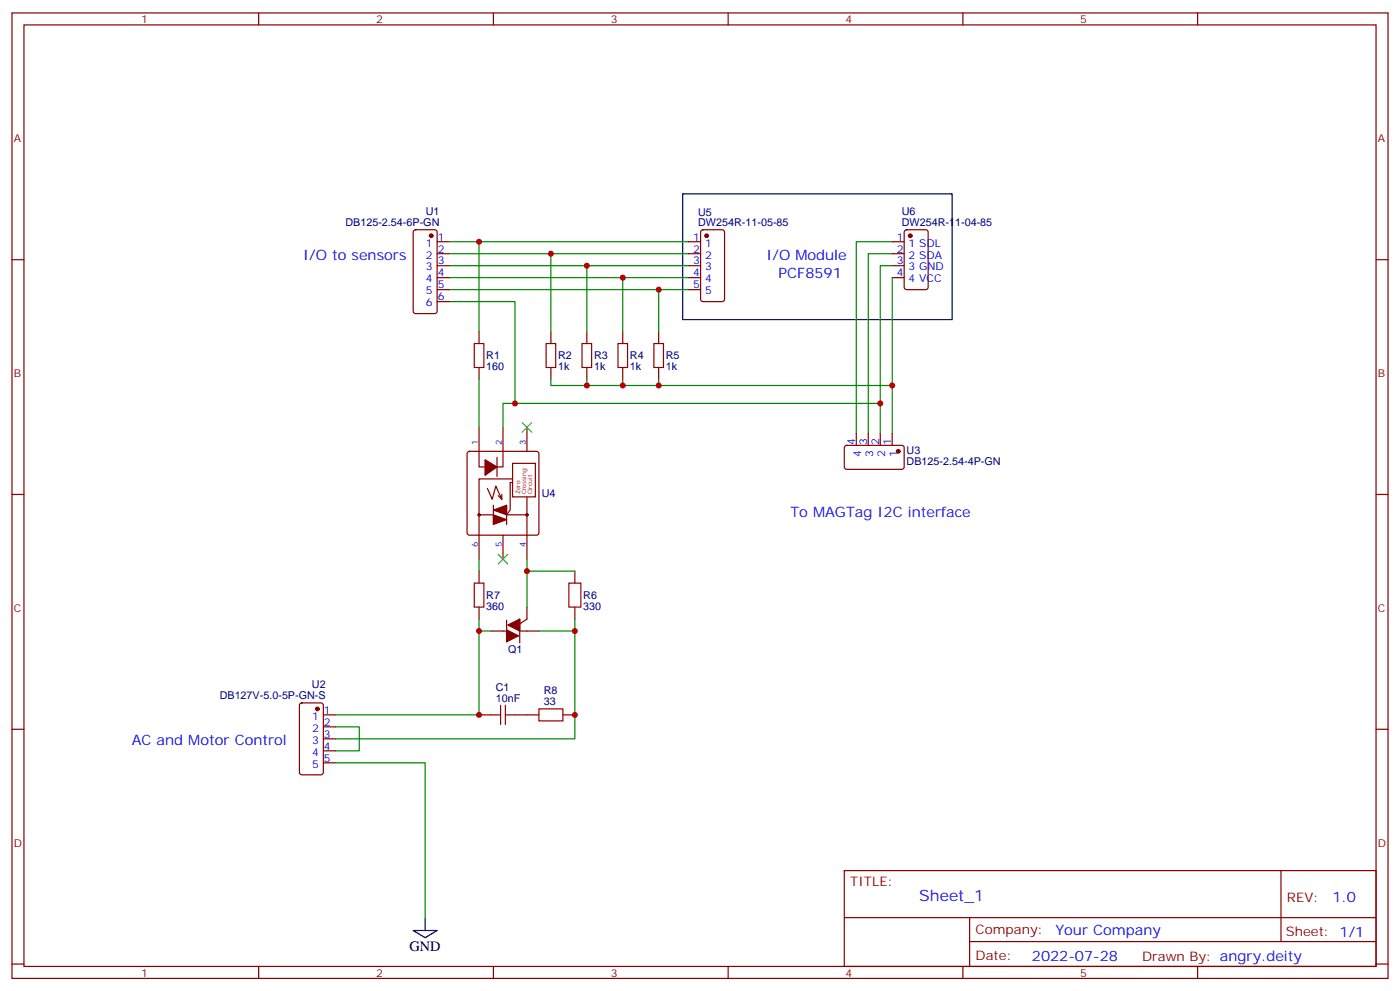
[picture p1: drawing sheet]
<svg xmlns="http://www.w3.org/2000/svg" width="412mm" height="292mm" viewBox="0 0 412 292" stroke-linecap="round" stroke-linejoin="round" font-family="sans-serif">
<g fill="none" stroke="#870000" stroke-width=".35">
<path d="M3.5 3.8h405.4v284.3h-405.4zM7.1 7.3h398.2v277.3h-398.2zM76.2 3.8v3.5M145.3 3.8v3.5M214.5 3.8v3.5M283.6 3.8v3.5M352.8 3.8v3.5M3.5 76.5h3.6M121.9 67.9l.5-.2h5.7l.6 .4 .1 23.6-.5 .6-5.9 .1-.6-.5-.1-23.5zM128.8 71.2h3.5M128.8 74.7h3.5M128.8 78.2h3.5"/>
<path d="M202.8 71.2h3.6M202.8 74.7h3.6M202.8 78.2h3.6M206.6 67.9l.5-.2h5.6l.7 .4v20l-.4 .7h-5.9l-.7-.4v-20zM262.8 71.2h3.5M262.8 74.7h3.5M262.8 78.2h3.5M266.6 67.9l.5-.2h5.6l.6 .4 .1 16.5-.5 .6-5.8 .1-.7-.5-.1-16.4zM405.3 76.5h3.6M128.8 81.8h3.5M128.8 85.3h3.5M128.8 88.8h3.5"/>
<path d="M141.1 97.6v3.6M162.3 97.6v3.6M172.9 97.6v3.6M183.4 97.6v3.6M194 97.6v3.6M202.8 81.8h3.6M202.8 85.3h3.6M262.8 81.8h3.5M141.1 108.2v3.6M162.3 108.2v3.6M172.9 108.2v3.6M183.4 108.2v3.6"/>
<path d="M194 108.2v3.6M137.8 133.1l.5-.2h19.7l.5 .2 .2 .5v23.3l-.2 .5-.5 .2h-19.7l-.5-.2-.2-.5v-23.3zM141.1 125.9v11.6h7.1v-11.6M146.4 134.7v5.6M151 136.5h6.7v9.8h-6.7zM155.2 125.9v7M248.9 131.4l.5-.2h16.5l.4 .7v5.9l-.7 .4h-16.5l-.4-.7v-5.6zM252.2 127.6v3.6M255.8 127.6v3.6M259.3 127.6v3.6M262.8 127.6v3.6M3.5 145.6h3.6"/>
<path d="M143.6 143.9l1.4 3.1 1-3.8 1.8 3.8M145.3 151.6h-4.2v13.1M145.3 148.8v5.6M146.8 146l1 1M147.8 145.6v1.4M148.2 157.6v7.1M149.2 148.8v5.6M151 142.1h-.7v8.1l-1.1 1.4h6v13.1M151 141h-9.9v10.6M155.2 146.3v5.3M405.3 145.6h3.6M141.1 168.2v3.5"/>
<path d="M141.1 178.8v3.5M155.2 178.8v3.5l-2.1 1.4M169.3 168.2v3.5M169.3 178.8v3.5M144.6 185.8h4.6M149.2 182.7v6.3M153.1 185.8h5.6M153.1 182.3v7.1M3.5 214.8h3.6M88.4 207.2l.5-.2h5.6l.7 .4v20.1l-.4 .6-5.9 .1-.7-.5v-20zM95.2 210.5h3.6M95.2 214.1h3.6"/>
<path d="M95.2 217.6h3.6M141.1 210.5h3.5M151.7 210.5h7M165.8 210.5h3.5M405.3 214.8h3.6M95.2 221.1h3.6M95.2 224.6h3.6M248.7 256.4h156.6v28.2h-156.6zM377.3 256.4v20.9M248.7 270.2h156.5M285.6 277.3h119.6M285.6 270.2v14.2"/>
<path d="M3.5 283.9h3.6M76.2 284.6v3.5M145.3 284.6v3.5M214.5 284.6v3.5M283.6 284.6v3.5M352.8 284.6v3.5M405.3 283.9h3.6"/>
</g>
<path d="M139.7 101.2h2.8v7h-2.8zM160.9 101.2h2.8v7h-2.8zM171.4 101.2h2.9v7h-2.9zM182 101.2h2.9v7h-2.9zM192.6 101.2h2.8v7h-2.8zM139.7 171.7h2.8v7.1h-2.8zM167.6 171.7h3.5v7.1h-3.5zM144.6 210.5h2.9M147.5 207.7v5.7M148.9 207.7v5.7M148.9 210.5h2.8M158.7 208.8h7.1v3.5h-7.1z" fill="none" stroke="#a10000" stroke-width=".35"/>
<path d="M201.1 57.1h79.4v37h-79.4zM121.7 274h7.1l-3.6 2.2zM125.2 270.5v3.5" fill="none" stroke="#000" stroke-width=".35"/>
<g fill="none" stroke="#008700" stroke-width=".35">
<path d="M132.3 74.7h30M132.3 78.2h40.6M132.3 71.2h70.5M141.1 71.2v26.4M202.8 78.2h-29.9v19.4M202.8 74.7h-40.5v22.9M262.8 78.2h-3.5v49.4M262.8 74.7h-7v52.9M262.8 71.2h-10.6v56.4M132.3 88.8h19.4v30h107.6M132.3 81.8h51.1M132.3 85.3h61.7"/>
<path d="M202.8 85.3h-8.8v12.3M202.8 81.8h-19.4v15.8M262.8 81.8v45.8M141.1 111.8v14.1M151.7 118.8h-3.5v7.1M162.3 111.8v1.7h100.5M172.9 111.8v1.7M183.4 111.8v1.7M194 111.8v1.7M141.1 164.7v3.5M155.2 164.7v14.1M155.2 168.2h14.1"/>
<path d="M141.1 182.3v3.5h3.5M141.1 185.8v24.7h-42.3M169.3 182.3v3.5h-10.6M169.3 185.8v31.8h-70.5M98.8 214.1h7v7h-7M98.8 224.6h26.4v45.9"/>
</g>
<g fill="#870000" stroke="#870000" stroke-width=".35">
<path d="M142.9 135.4l3.5 2.1-3.5 2.5z"/>
<path d="M145.3 150.2l3.9-1.4v2.8z"/>
<path d="M145.3 151.6l3.9 1.4-3.9 1.4z"/>
<path d="M149.6 184.1l3.5-1.8v3.5z"/>
<path d="M149.2 185.5l3.6 1.8-3.6 1.7z"/>
<circle cx="155.2" cy="151.6" r=".35"/>
<circle cx="141.1" cy="151.6" r=".35"/>
<circle cx="127" cy="69.4" r=".53"/>
<circle cx="208.1" cy="69.4" r=".53"/>
<circle cx="268.1" cy="69.4" r=".53"/>
<circle cx="93.5" cy="208.8" r=".53"/>
<circle cx="264.6" cy="132.9" r=".53"/>
</g>
<path d="M153.8 124.5l2.8 2.8M156.6 124.5l-2.8 2.8M146.8 163.3l2.8 2.8M149.6 163.3l-2.8 2.8" fill="none" stroke="#3c3" stroke-width=".35"/>
<g fill="#c00">
<circle cx="262.8" cy="113.5" r=".88"/>
<circle cx="172.9" cy="113.5" r=".88"/>
<circle cx="183.4" cy="113.5" r=".88"/>
<circle cx="194" cy="113.5" r=".88"/>
<circle cx="162.3" cy="74.7" r=".88"/>
<circle cx="172.9" cy="78.2" r=".88"/>
<circle cx="183.4" cy="81.8" r=".88"/>
<circle cx="194" cy="85.3" r=".88"/>
<circle cx="259.3" cy="118.8" r=".88"/>
<circle cx="155.2" cy="168.2" r=".88"/>
<circle cx="151.7" cy="118.8" r=".88"/>
<circle cx="141.1" cy="71.2" r=".88"/>
<circle cx="141.1" cy="185.8" r=".88"/>
<circle cx="141.1" cy="210.5" r=".88"/>
<circle cx="169.3" cy="185.8" r=".88"/>
<circle cx="169.3" cy="210.5" r=".88"/>
</g>
<text font-size="4.6" fill="#00f" x="270.8" y="265.4">Sheet_1</text>
<g font-size="4.2" fill="#00f">
<text x="89.3" y="76.5">I/O to sensors</text>
<text x="225.8" y="76.5">I/O Module</text>
<text x="229.3" y="81.8">PCF8591</text>
<text x="232.8" y="152.3">To MAGTag I2C interface</text>
<text x="38.8" y="219.4">AC and Motor Control</text>
<text x="392.5" y="265.7">1.0</text>
<text x="310.9" y="275.2">Your Company</text>
<text x="304" y="283">2022-07-28</text>
</g>
<text font-size="4.2" x="120.6" y="280.1">GND</text>
<g font-size="3.9" fill="#800">
<text x="250.5" y="261">TITLE:</text>
<text x="379.1" y="265.7">REV:</text>
<text x="287.4" y="275.2">Company:</text>
<text x="378.7" y="275.8">Sheet: 1/1</text>
<text x="287.4" y="282.9">Date:</text>
<text x="336.4" y="282.9">Drawn By: angry.deity</text>
</g>
<g font-size="3.2" fill="#800">
<text x="41.6" y="6.8">1</text>
<text x="110.8" y="6.8">2</text>
<text x="179.9" y="6.8">3</text>
<text x="249.1" y="6.8">4</text>
<text x="318.2" y="6.8">5</text>
<text x="4.1" y="41.9">A</text>
<text x="405.9" y="41.9">A</text>
<text x="4.1" y="111.1">B</text>
<text x="405.9" y="111.1">B</text>
<text x="4.1" y="180.2">C</text>
<text x="405.9" y="180.2">C</text>
<text x="4.1" y="249.3">D</text>
<text x="405.9" y="249.3">D</text>
<text x="41.6" y="287.6">1</text>
<text x="110.8" y="287.6">2</text>
<text x="179.9" y="287.6">3</text>
<text x="249.1" y="287.6">4</text>
<text x="318.2" y="287.6">5</text>
</g>
<g font-size="3.2" fill="#000080">
<text x="125.4" y="63.4">U1</text>
<text x="205.7" y="63.5">U5</text>
<text x="265.7" y="63.3">U6</text>
<text x="101.8" y="66.6">DB125-2.54-6P-GN</text>
<text x="205.7" y="66.5">DW254R-11-05-85</text>
<text x="265.7" y="66.4">DW254R-11-04-85</text>
<text x="143.2" y="105.8">R1</text>
<text x="164.4" y="105.9">R2</text>
<text x="175" y="105.9">R3</text>
<text x="185.6" y="105.9">R4</text>
<text x="196.1" y="105.9">R5</text>
<text x="143.2" y="109.1">160</text>
<text x="164.4" y="109">1k</text>
<text x="175" y="109">1k</text>
<text x="185.6" y="109">1k</text>
<text x="196.1" y="109">1k</text>
<text x="267.1" y="136.8">DB125-2.54-4P-GN</text>
<text x="267.1" y="133.6">U3</text>
<text x="159.6" y="146.4">U4</text>
<text x="143.2" y="179.6">360</text>
<text x="143.2" y="176.4">R7</text>
<text x="171.8" y="179.6">330</text>
<text x="171.8" y="176.4">R6</text>
<text x="149.7" y="192.4">Q1</text>
<text x="91.9" y="202.6">U2</text>
<text x="146.1" y="203.4">C1</text>
<text x="64.7" y="205.8">DB127V-5.0-5P-GN-S</text>
<text x="146.1" y="206.7">10nF</text>
<text x="160.2" y="207.7">33</text>
<text x="160.2" y="204.5">R8</text>
</g>
<g font-size="3.2" fill="#00f">
<text x="128.9" y="70.8">1</text>
<text x="204.2" y="70.8">1</text>
<text x="264.2" y="70.8">1</text>
<text x="125.4" y="72.6">1</text>
<text x="125.4" y="76.1">2</text>
<text x="128.9" y="74.4">2</text>
<text x="128.9" y="77.9">3</text>
<text x="204.2" y="74.4">2</text>
<text x="204.2" y="77.9">3</text>
<text x="207.7" y="72.6">1</text>
<text x="207.7" y="76.1">2</text>
<text x="264.2" y="74.4">2</text>
<text x="264.2" y="77.9">3</text>
<text x="267.7" y="72.6">1 SDL</text>
<text x="267.7" y="76.1">2 SDA</text>
<text x="125.4" y="79.7">3</text>
<text x="125.4" y="83.2">4</text>
<text x="128.9" y="81.4">4</text>
<text x="204.2" y="81.4">4</text>
<text x="207.7" y="79.7">3</text>
<text x="207.7" y="83.2">4</text>
<text x="264.2" y="81.4">4</text>
<text x="267.7" y="79.7">3 GND</text>
<text x="267.7" y="83.2">4 VCC</text>
<text x="125.4" y="86.7">5</text>
<text x="128.9" y="84.9">5</text>
<text x="128.9" y="88.5">6</text>
<text x="204.2" y="84.9">5</text>
<text x="207.7" y="86.7">5</text>
<text x="125.4" y="90.2">6</text>
<text x="251.9" y="131" transform="rotate(-90 251.9 131)">4</text>
<text x="255.4" y="131" transform="rotate(-90 255.4 131)">3</text>
<text x="258.9" y="131" transform="rotate(-90 258.9 131)">2</text>
<text x="262.5" y="131" transform="rotate(-90 262.5 131)">1</text>
<text x="253.6" y="134.5" transform="rotate(-90 253.6 134.5)">4</text>
<text x="257.2" y="134.5" transform="rotate(-90 257.2 134.5)">3</text>
<text x="260.7" y="134.5" transform="rotate(-90 260.7 134.5)">2</text>
<text x="264.2" y="134.5" transform="rotate(-90 264.2 134.5)">1</text>
<text x="91.9" y="211.9">1</text>
<text x="91.9" y="215.5">2</text>
<text x="95.4" y="210.2">1</text>
<text x="95.4" y="213.7">2</text>
<text x="91.9" y="219">3</text>
<text x="95.4" y="217.2">3</text>
<text x="95.4" y="220.8">4</text>
<text x="91.9" y="222.5">4</text>
<text x="91.9" y="226.1">5</text>
<text x="95.4" y="224.3">5</text>
</g>
<g font-size="2.5" fill="#00f">
<text x="140.8" y="131.2" transform="rotate(-90 140.8 131.2)">1</text>
<text x="147.8" y="131.2" transform="rotate(-90 147.8 131.2)">2</text>
<text x="154.9" y="131.2" transform="rotate(-90 154.9 131.2)">3</text>
<text x="140.8" y="161" transform="rotate(-90 140.8 161)">6</text>
<text x="147.8" y="161" transform="rotate(-90 147.8 161)">5</text>
<text x="154.9" y="161" transform="rotate(-90 154.9 161)">4</text>
</g>
<g font-size="1.8" fill="#800">
<text x="153.2" y="145.6" transform="rotate(-90 153.2 145.6)">Zero</text>
<text x="155" y="145.6" transform="rotate(-90 155 145.6)">Crossing</text>
<text x="156.8" y="145.6" transform="rotate(-90 156.8 145.6)">Circuit</text>
</g>
</svg>
